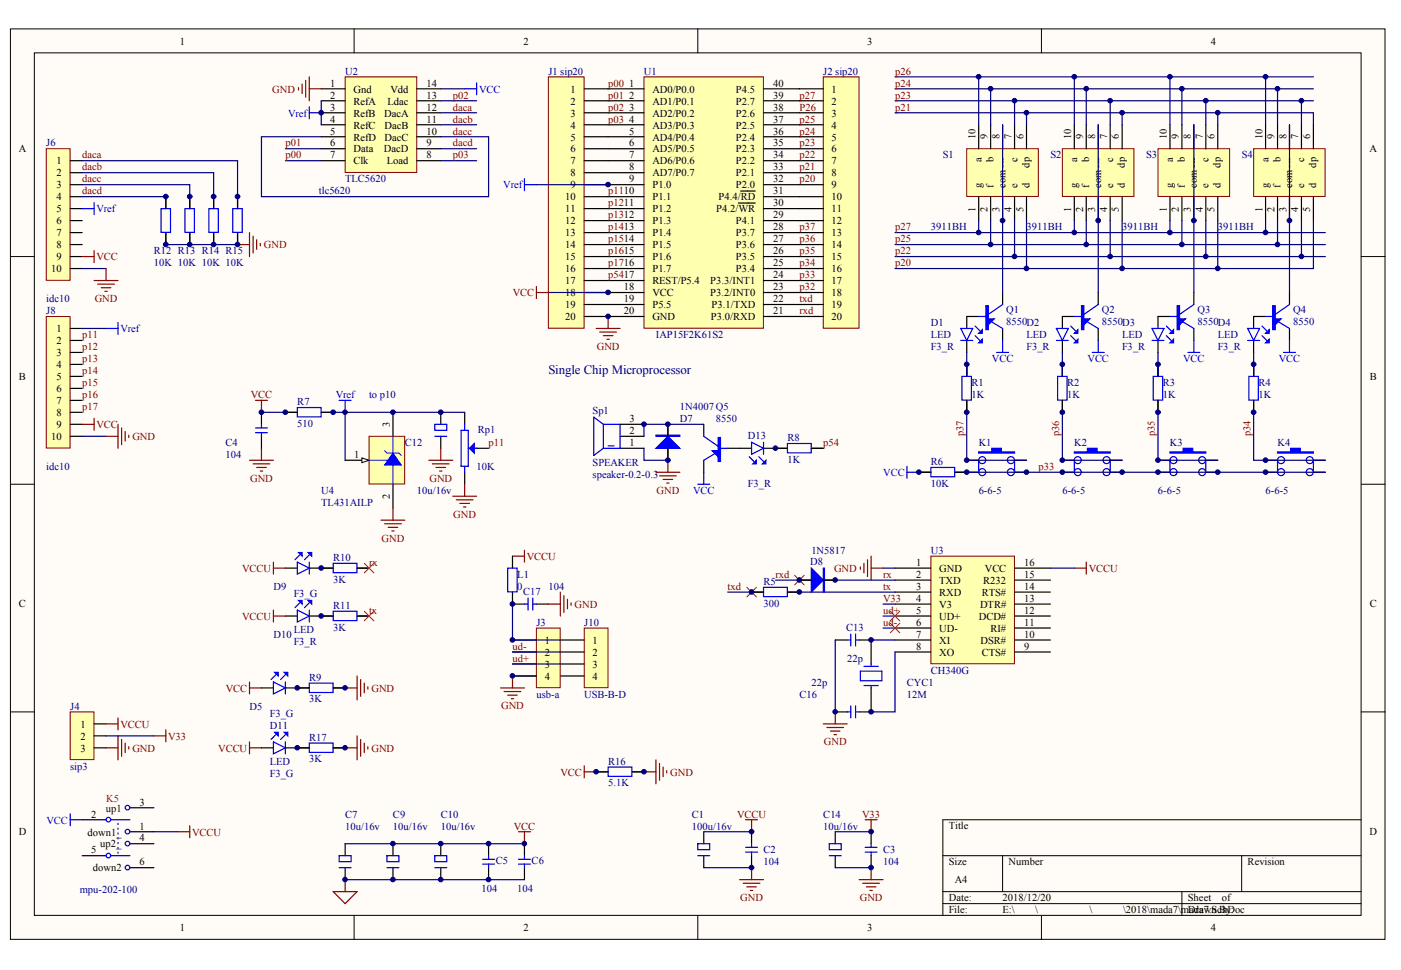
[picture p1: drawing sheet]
# Altium project mada7.PrjPCB
1 sheet, 71 parts. Net scope: global (net labels, ports and power ports of the same name join across sheets).
Board file: mada7.PcbDoc

## Sheet mada7.SchDoc
size A4

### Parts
C1  100u/16v  [rb.1/.2]
C2  value 104  [cap010805]  (hidden comment: CAP)
C3  value 104  [cap010805]  (hidden comment: 103)
C4  104  [cap010805]
C5  104  [cap010805]
C6  104  [cap010805]
C7  10u/16v  [rb.1/.2]
C9  value 10u/16v  [rb.1/.2]  (hidden comment: 100u/16v)
C10  10u/16v  [rb.1/.2]
C12  value 10u/16v  [rb.1/.2]  (hidden comment: 10u)
C13  value 22p  [cap010805]  (hidden comment: 104)
C14  10u/16v  [rb.1/.2]
C16  value 22p  [cap010805]
C17  104  [cap010805]
CYC1  value 12M  [cyc-rad]  (hidden comment: 12Mhz)
D1  LED  value F3_R  [led-3]
D2  LED  value F3_R  [led-3]
D3  LED  value F3_R  [led-3]
D4  LED  value F3_R  [led-3]
D5  value F3_G  [led30805]  (hidden comment: LED)
D7  value 1N4007  [smc03]  (hidden comment: sma03)
D8  value 1N5817  [smc03]  (hidden comment: sma03)
D9  value F3_G  [led30805]  (hidden comment: LED)
D10  LED  value F3_R  [led30805]
D11  LED  value F3_G  [led30805]
D13  value F3_R  [led30805]  (hidden comment: LED)
J1  value sip20  [HDR1X20]  (hidden comment: Header 20)
J2  value sip20  [HDR1X20]  (hidden comment: Header 20)
J3  USB-a  [usb-a]
J4  value sip3  [SIP3]  (hidden comment: Header 20)
J6  value idc10  [idc10]  (hidden comment: CON10)
J8  value idc10  [idc10]  (hidden comment: CON10)
J10  value USB-B-D  [USB_b]
K1  6-6-5  [pb1]
K2  6-6-5  [pb1]
K3  6-6-5  [pb1]
K4  6-6-5  [pb1]
K5  value mpu-202-100  [DPDT-6]  (hidden comment: SW-DPDT)
L1  value 0  [axial0.3]  (hidden comment: Res2)
Q1  8550  [to-92a]
Q2  8550  [to-92a]
Q3  8550  [to-92a]
Q4  8550  [to-92a]
Q5  8550  [to-92a]
R1  value 1K  [a030805]  (hidden comment: Res22)
R2  value 1K  [a030805]  (hidden comment: Res22)
R3  value 1K  [a030805]  (hidden comment: Res22)
R4  value 1K  [a030805]  (hidden comment: Res22)
R5  value 300  [a030805]  (hidden comment: Res22)
R6  value 10K  [a030805]  (hidden comment: Res22)
R7  value 510  [a030805]  (hidden comment: Res22)
R8  value 1K  [a030805]  (hidden comment: Res22)
R9  value 3K  [a030805]  (hidden comment: Res22)
R10  value 3K  [a030805]  (hidden comment: Res22)
R11  value 3K  [a030805]  (hidden comment: Res22)
R12  value 10K  [a030805]  (hidden comment: Res22)
R13  value 10K  [a030805]  (hidden comment: Res22)
R14  value 10K  [a030805]  (hidden comment: Res22)
R15  value 10K  [a030805]  (hidden comment: Res22)
R16  value 5.1K  [a030805]  (hidden comment: Res22)
R17  value 3K  [a030805]  (hidden comment: Res22)
Rp1  10k  [VR3296-1]
S1  3911BH  [LED10s]
S2  3911BH  [LED10s]
S3  3911BH  [LED10s]
S4  3911BH  [LED10s]
Sp1  SPEAKER  value speaker-0.2-0.3  [sp0.23]
U1  value IAP15F2K61S2  [DIP40]  (hidden comment: 单片机IAP15F2K61S2)
U2  TLC5620  [dip14]
U3  CH340G  [SOP-16]
U4  TL431AILP  [BCY-W3/B.8]

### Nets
GND: C1.1 C2.2 C3.2 C4.2 C5.2 C6.2 C7.1 C9.1 C10.1 C12.1 C13.2 C14.1 C16.2 C17.2 D7.2 D7.4 J1.20 J3.4 J4.3 J6.10 J8.10 J10.4 R9.1 R9.3 R12.1 R12.3 R13.1 R13.3 R14.1 R14.3 R15.1 R15.3 R16.2 R16.4 R17.1 R17.3 Rp1.3 Sp1.1 U1.20(GND) U2.1(Gnd) U3.1(GND) U4.2(A)
V33: C3.1 C14.2 J4.2 U3.4(V3)
VCC: C4.1 C5.1 C6.1 C7.2 C9.2 C10.2 D5.1 J1.18 J6.9 J8.9 K5.2(com1) Q1.1(E) Q2.1(E) Q3.1(E) Q4.1(E) Q5.1(E) R6.2 R6.4 R7.2 R7.4 R16.1 R16.3 U1.18(VCC) U2.14(Vdd)
VCCU: C1.2 C2.1 D9.1 D10.1 D11.1 J4.1 K5.1(down1_) L1.2 U3.16(VCC)
Vref: C12.2 J1.9 J6.5 J8.1 R7.1 R7.3 Rp1.1 U1.9(P1.0) U2.2(RefA) U2.3(RefB) U2.4(RefC) U4.1(REF) U4.3(K)
daca: J6.1 R15.2 R15.4 U2.12(DacA)
dacb: J6.2 R14.2 R14.4 U2.11(DacB)
dacc: J6.3 R13.2 R13.4 U2.5(RefD) U2.10(DacC)
dacd: J6.4 R12.2 R12.4 U2.9(DacD)
p00: J1.1 U1.1(AD0/P0.0) U2.7(Clk)
p01: J1.2 U1.2(AD1/P0.1) U2.6(Data)
p02: J1.3 U1.3(AD2/P0.2) U2.13(Ldac)
p03: J1.4 U1.4(AD3/P0.3) U2.8(Load)
p11: J1.10 J8.2 Rp1.2 U1.10(P1.1)
p12: J1.11 J8.3 U1.11(P1.2)
p13: J1.12 J8.4 U1.12(P1.3)
p14: J1.13 J8.5 U1.13(P1.4)
p15: J1.14 J8.6 U1.14(P1.5)
p16: J1.15 J8.7 U1.15(P1.6)
p17: J1.16 J8.8 U1.16(P1.7)
p20: J2.9 S1.5(d) S2.5(d) S3.5(d) S4.5(d) U1.32(P2.0)
p21: J2.8 S1.6(dp) S2.6(dp) S3.6(dp) S4.6(dp) U1.33(P2.1)
p22: J2.7 S1.4(e) S2.4(e) S3.4(e) S4.4(e) U1.34(P2.2)
p23: J2.6 S1.7(c) S2.7(c) S3.7(c) S4.7(c) U1.35(P2.3)
p24: J2.5 S1.9(b) S2.9(b) S3.9(b) S4.9(b) U1.36(P2.4)
p25: J2.4 S1.2(f) S2.2(f) S3.2(f) S4.2(f) U1.37(P2.5)
p26: J2.3 S1.10(a) S2.10(a) S3.10(a) S4.10(a) U1.38(P2.6)
p27: J2.2 S1.1(g) S2.1(g) S3.1(g) S4.1(g) U1.39(P2.7)
p32: J2.18 U1.23(P3.2/INT0)
p33: J2.17 K1.2 K1.3 K2.2 K2.3 K3.2 K3.3 K4.2 K4.3 R6.1 R6.3 U1.24(P3.3/INT1)
p34: J2.16 K4.1 K4.4 R4.1 R4.3 U1.25(P3.4)
p35: J2.15 K3.1 K3.4 R3.1 R3.3 U1.26(P3.5)
p36: J2.14 K2.1 K2.4 R2.1 R2.3 U1.27(P3.6)
p37: J2.13 K1.1 K1.4 R1.1 R1.3 U1.28(P3.7)
p54: J1.17 R8.2 R8.4 U1.17(REST/P5.4)
rx: D8.1 D8.3 R10.1 R10.3 U3.2(TXD)
rxd: D8.2 D8.4 J2.20 U1.21(P3.0/RXD)
tx: R5.1 R5.3 R11.1 R11.3 U3.3(RXD)
txd: J2.19 R5.2 R5.4 U1.22(P3.1/TXD)
ud+: J3.3 J10.3 U3.5(UD+)
ud-: J3.2 J10.2 U3.6(UD-)
NetC13_1: C13.1 CYC1.2 U3.7(XI)
NetC16_1: C16.1 CYC1.1 U3.8(XO)
NetC17_1: C17.1 J3.1 J10.1 L1.1
NetD1_1: D1.1 Q1.2(B)
NetD1_2: D1.2 R1.2 R1.4
NetD2_1: D2.1 Q2.2(B)
NetD2_2: D2.2 R2.2 R2.4
NetD3_1: D3.1 Q3.2(B)
NetD3_2: D3.2 R3.2 R3.4
NetD4_1: D4.1 Q4.2(B)
NetD4_2: D4.2 R4.2 R4.4
NetD5_2: D5.2 R9.2 R9.4
NetD7_1: D7.1 D7.3 Q5.3(C) Sp1.2 Sp1.3
NetD9_2: D9.2 R10.2 R10.4
NetD10_2: D10.2 R11.2 R11.4
NetD11_2: D11.2 R17.2 R17.4
NetD13_1: D13.1 Q5.2(B)
NetD13_2: D13.2 R8.1 R8.3
NetJ1_5: J1.5 U1.5(AD4/P0.4)
NetJ1_6: J1.6 U1.6(AD5/P0.5)
NetJ1_7: J1.7 U1.7(AD6/P0.6)
NetJ1_8: J1.8 U1.8(AD7/P0.7)
NetJ1_19: J1.19 U1.19(P5.5)
NetJ2_1: J2.1 U1.40(P4.5)
NetJ2_10: J2.10 U1.31(P4.4/~{RD})
NetJ2_11: J2.11 U1.30(P4.2/~{WR})
NetJ2_12: J2.12 U1.29(P4.1)
NetQ1_3: Q1.3(C) S1.3(com) S1.8(---)
NetQ2_3: Q2.3(C) S2.3(com) S2.8(---)
NetQ3_3: Q3.3(C) S3.3(com) S3.8(---)
NetQ4_3: Q4.3(C) S4.3(com) S4.8(---)

Not connected (* = marked no-connect by the designer): J6 6 7 8; K5 3(up1) 4(up2_) 5(com2) 6(down2); U3 9(CTS#) 10(DSR#) 11(RI#) 12(DCD#) 13(DTR#) 14(RTS#) 15(R232)

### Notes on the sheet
- to p10
- Single Chip Microprocessor
- Labels drawn without touching a wire or pin: VCC
